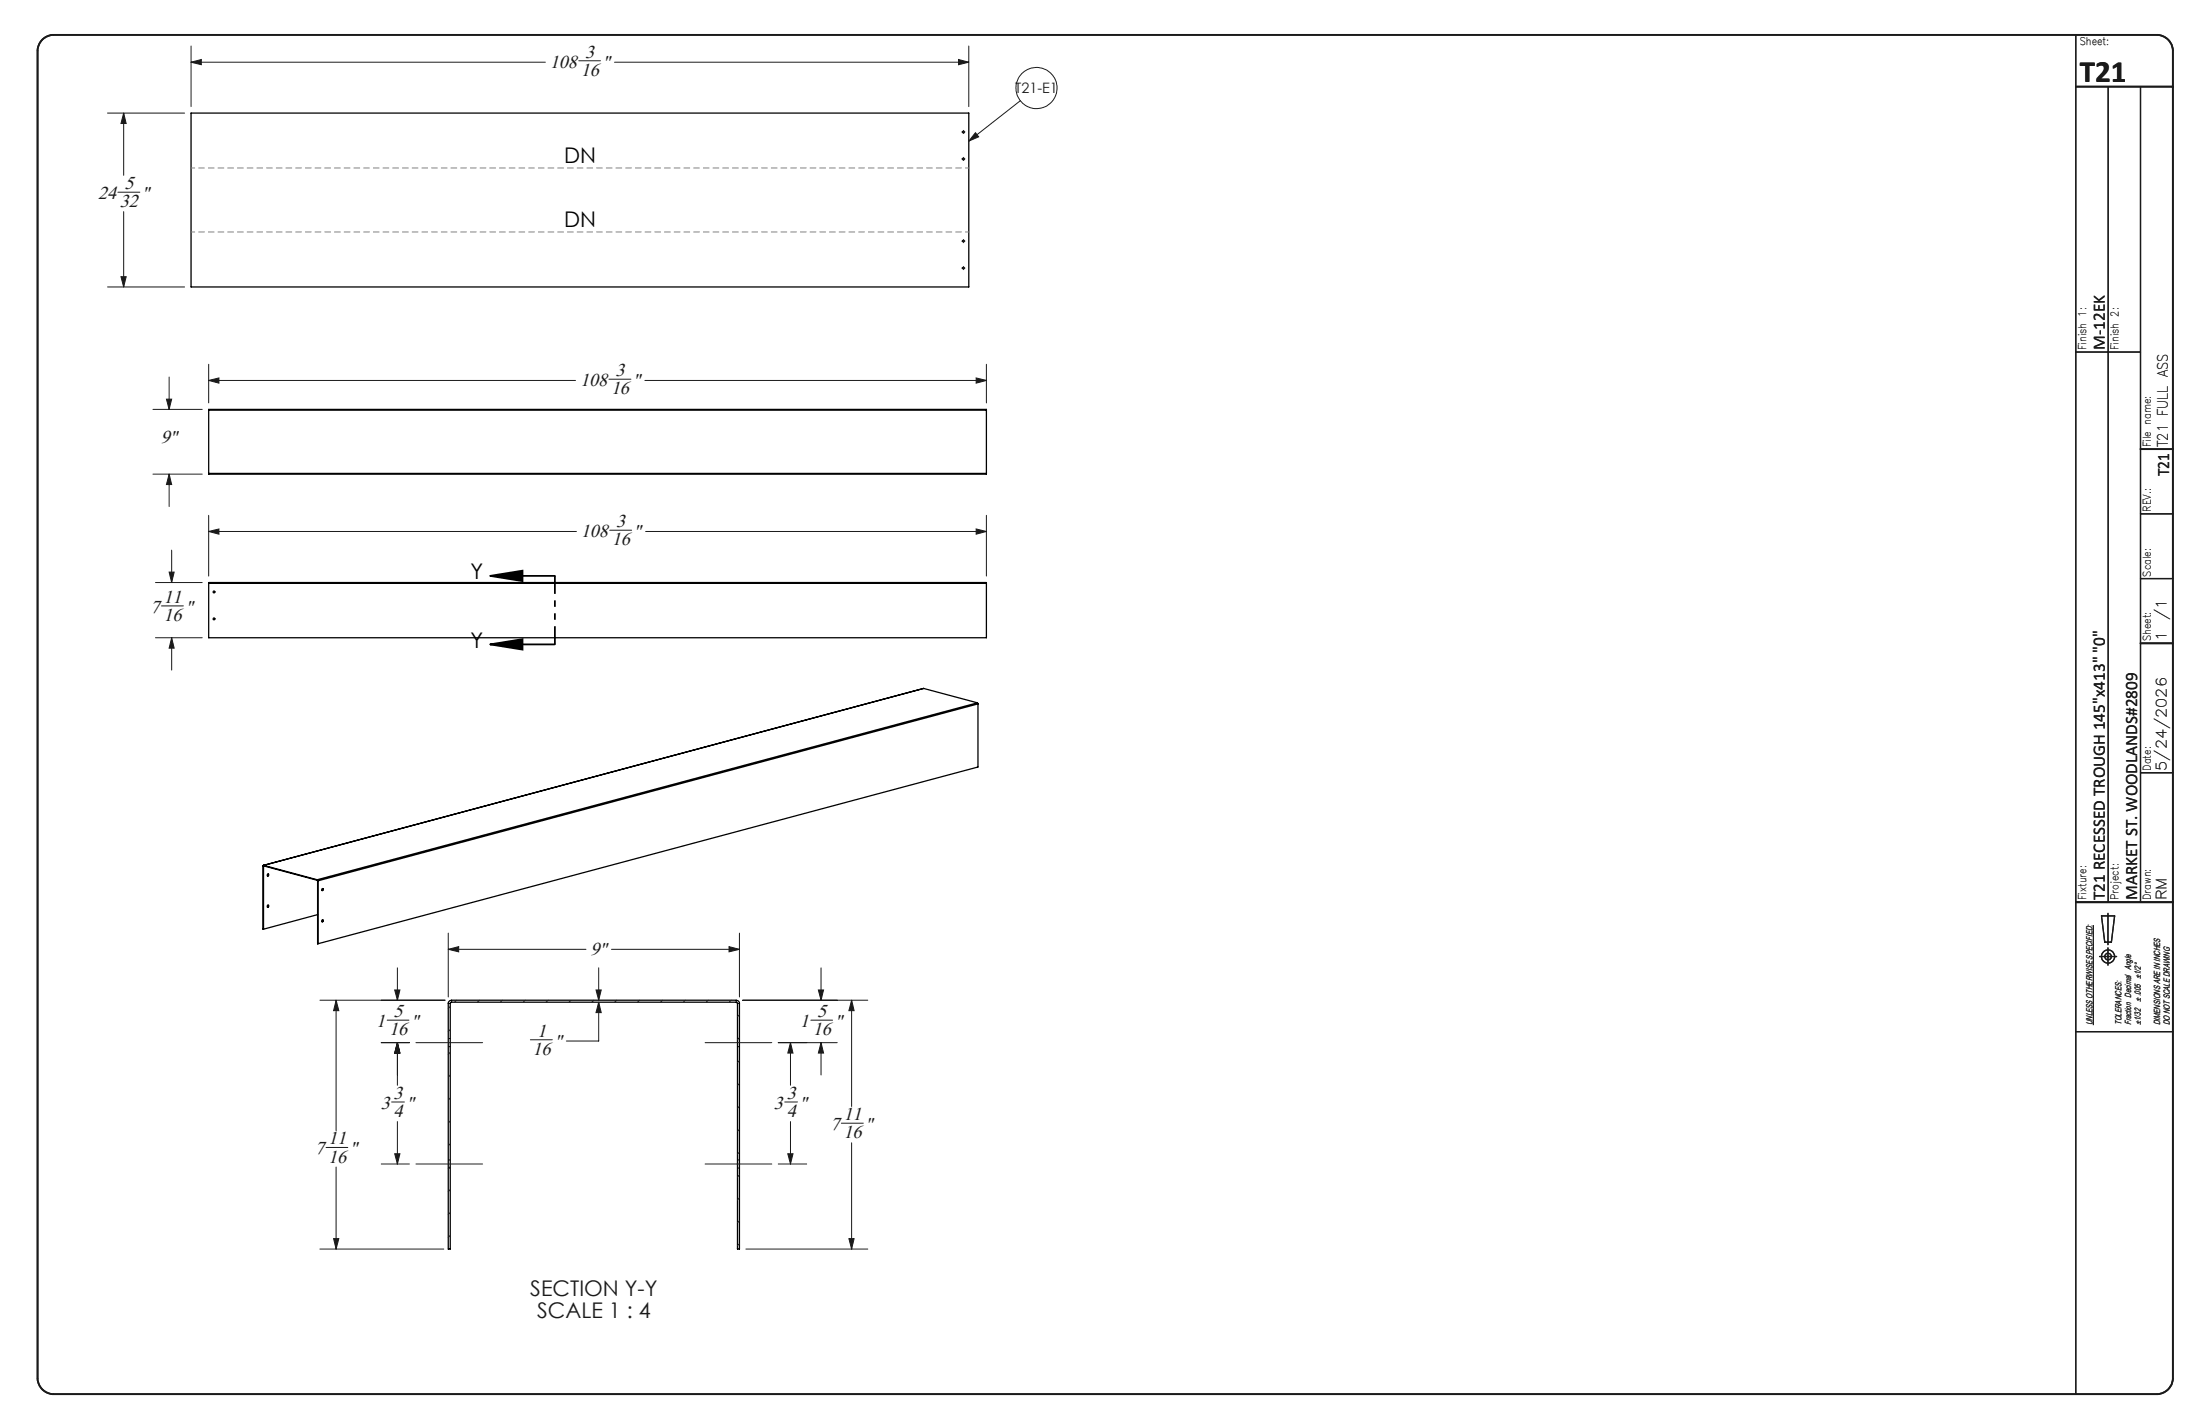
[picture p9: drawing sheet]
<svg xmlns="http://www.w3.org/2000/svg" width="432mm" height="279mm" viewBox="0 0 432 279" stroke-linecap="round" stroke-linejoin="round" font-family="sans-serif">
<g fill="none" stroke="#191924" stroke-width=".2">
<path d="M37.5 12.2l2-.5v1zM37.5 9v11.9M37.5 12.2h69.5M113.6 11.9h4.3M120.6 12.2h69.5M188.1 11.7l2 .5-2 .5zM190.1 9v11.9M200.3 19.8l-10.2 7.9M21.1 22.2h15.1M23.1 37.7h4.3M24.3 22.2l.5 2h-1.1zM24.3 22.2v12.2"/>
<path d="M188.8 25.9h.1M188.8 31.2h.1M188.9 25.9h.3M188.9 31.2h.3M189.1 25.6h.1M189.1 25.8v.2M189.1 26.2h.1M189.1 30.9h.1M189.1 31v.3M189.1 31.5h.1M189.4 25.9h.1M189.4 31.2h.1"/>
<path d="M191.5 26l.6 .8-2 .9zM21.1 56.3h15.1M23.7 54.3h1.1l-.5 2zM24.3 41.5v14.8M188.8 52.6h.1M188.8 47.3h.1M188.9 52.6h.3M188.9 47.3h.3M189.1 47h.1M189.1 47.2v.2M189.1 47.6h.1M189.1 52.3h.1"/>
<path d="M189.1 52.5v.2M189.1 52.9h.1M189.4 52.6h.1M189.4 47.3h.1M32.7 78.3h1l-.5 2zM33.2 74v6.3M41 74.6l2-.4v1zM41 71.5v7.6M41 74.6h72M119.5 74.4h4.3M126.6 74.6h67M191.6 74.2l2 .4-2 .6z"/>
<path d="M193.6 71.5v7.6M30 93h9.7M30 80.3h9.7M33.2 93l.5 2.1h-1zM33.2 93v6.4M30.5 114.3h9.2M31.7 118.9h4.3M33.2 112.3h1l-.5 2zM33.7 107.9v6.4M41 104.3l2-.5v1zM41 101.1v11.9M41 104.3h72.1"/>
<path d="M119.7 104h4.3M126.7 104.3h66.9M191.6 103.8l2 .5-2 .5zM193.6 101.1v11.9M30.5 125.1h9.2M33.7 125.1l.5 2.1h-1zM33.7 125.1v6.4M62.8 196.3h24.5M66 196.3l.5 2h-1zM66 196.3v25.6M77.5 194.2h1l-.5 2.1zM78 189.9v6.4"/>
<path d="M88 186.3l2-.6v1.1zM88 183.1v12.5M88 186.3h27M88.4 197.5l-.4 .4M89.6 196.3l-.4 .3M94.1 196.3l-.4 .3M98.6 196.3l-.4 .3M103.1 196.3l-.4 .3M107.6 196.3l-.4 .3M112.1 196.3l-.4 .3M116.6 196.3l-.4 .3M117 194.2h1l-.5 2.1z"/>
<path d="M117.5 196.6l.5 2.1h-1zM117.5 196.6v7.7h-6.3M117.5 189.9v6.4M120 186.3h25.1M121 196.3l-.4 .3M125.6 196.3l-.5 .3M130 196.3l-.4 .3M134.5 196.3l-.4 .3M139 196.3l-.4 .3M143.1 185.7l2 .6-2 .5zM143.5 196.3l-.4 .3M145.1 199.1l-.4 .4"/>
<path d="M145.1 183.1v12.5M145.8 196.3h24.5M160.6 194.2h1l-.5 2.1zM161.1 189.9v6.4M167.1 196.3l.5 2h-1zM167.1 196.3v20.8M410.9 181.5v19.6M74.8 204.6h5.6M76 200.2h4.3M76.9 216.2h2.5M78 204.6l.5 2h-1zM78 204.6v8.3"/>
<path d="M81.6 204.6h13.1M88.4 202l-.4 .4M88.4 206.5l-.4 .4M88.4 211l-.4 .3M88.4 215.4l-.4 .5M88.4 220l-.4 .3M104.1 204h4.3M138.4 204.6h13.1M145.1 203.6l-.4 .4M145.1 208.1l-.4 .4M145.1 212.6l-.4 .4M145.1 217.1l-.4 .4"/>
<path d="M152.8 204.6h11.5M154 216.2h2.5M155.2 204.6l.4 2h-1zM155.2 204.6v8.3M159.1 200.2h4.3M161.1 204.6l.5 2h-1zM161.1 204.6v6.3M64 225.1h4.3M66 229v16.1M74.8 228.4h5.6M77.5 226.4h1l-.5 2zM78 220.1v8.3"/>
<path d="M81.6 228.4h13.1M88.4 224.4l-.4 .4M88.4 228.9l-.4 .4M88.4 233.4l-.4 .4M88.4 237.9l-.4 .4M138.4 228.4h13.1M145.1 221.6l-.4 .4M145.1 226.1l-.4 .3M145.1 230.5l-.4 .4M145.1 235l-.4 .4M145.1 239.5l-.4 .4M152.8 228.4h5.5"/>
<path d="M154.6 226.4h1l-.4 2zM155.2 220.1v8.3M165.1 220.4h4.3M167.1 224.2v20.9M62.8 245.1h24.3M65.5 243h1l-.5 2.1zM88.4 242.4l-.4 .4M145.1 244l-.4 .4M146.4 245.1h23.9M166.6 243h1l-.5 2.1z"/>
<circle cx="203.4" cy="17.3" r="4"/>
</g>
<g fill="none" stroke="#191924" stroke-width=".25">
<path d="M407.4 6.8v266.7M413.8 17v160M420.1 17v160M407.4 69.1h12.7M420.1 113.5h6.4M420.1 100.8h6.4M420.1 151.6h6.4M407.4 177h19.1M412.5 179.7h2.5l-.6 5.2h-1.3zM413.7 179.2v6.1M412.1 187.7h3.3M413.7 186v3.4"/>
<path d="M407.4 202.4h19.1"/>
<circle cx="413.7" cy="187.7" r=".66"/>
<circle cx="413.8" cy="187.7" r="1.29"/>
</g>
<path d="M8.2 7.9a3.3 3.3 0 0 1 2.3-1.1h412.8a3.2 3.2 0 0 1 3.2 3.2v260.4a3.2 3.2 0 0 1-3.2 3.1h-412.8a3.2 3.2 0 0 1-3.1-3.1v-260.4a3.2 3.2 0 0 1 .8-2.1zM407.4 17h19.1M420.1 88.1h6.4M420.1 126.2h6.4M407.4 177h19.1" fill="none" stroke="#191924" stroke-width=".35"/>
<g fill="none" stroke="#000" stroke-width=".25">
<path d="M37.5 22.2h152.6v34.1h-152.6zM41 92.9v.1h152.6v-.1M41 80.5v-.2h152.6v.2M41 92.9h152.6M41 80.5h152.6M41 80.5v12.4M193.6 80.5v12.4M41 114.4v-.1h152.6v.1M41 114.4v10.7h152.6v-10.7M41 114.4h152.6M181.3 135.1h.1M181.3 135.1l-129.6 34.7"/>
<path d="M181.3 135.1l10.5 2.8M191.8 137.9l.1 .2M191.8 137.9l-129.5 34.7M191.9 138.1l-129.5 34.7M191.9 138.1v12.4l-129.5 34.7M51.6 169.9h.1M51.6 169.9v12.4h.1M51.7 169.9v12.4M51.8 169.9h-.1M51.8 169.8l-.2 .1M51.8 169.8l10.5 2.8M51.8 169.9l10.5 2.8"/>
<path d="M51.8 169.8v.1M52.6 171.5l.1 .2-.2 .2M52.6 177.6l.1 .2-.2 .2M62.3 172.7v.1M62.3 172.6l.1 .2M62.3 172.6v.1M62.3 172.8h.1M62.3 172.8l.1 12.4M62.3 179.5l-10.6 2.8M62.4 172.8v12.4M63.3 174.3l.1 .3-.2 .1M63.3 180.4l.1 .3-.2 .2"/>
<path d="M88.2 196.5l.4-.2h55.9a.66 .66 0 0 1 .6 .6v48.2h-.4v-48.3l-.2-.2-56.1 .1v48.4h-.4v-48.3z"/>
<circle cx="189.1" cy="25.9" r=".19"/>
<circle cx="189.1" cy="31.2" r=".19"/>
<circle cx="189.1" cy="52.6" r=".18"/>
<circle cx="189.1" cy="47.3" r=".18"/>
<circle cx="42" cy="116.2" r=".19"/>
<circle cx="42" cy="121.4" r=".19"/>
<circle cx="52.6" cy="171.7" r=".18"/>
<circle cx="52.6" cy="177.8" r=".19"/>
<circle cx="63.3" cy="174.6" r=".19"/>
<circle cx="63.3" cy="180.7" r=".19"/>
</g>
<path d="M88 196.9h.4M88.7 196.6v-.4M144.5 196.2v.4M144.8 196.9h.4M88 205.4h.4M88.4 203.8h-.4M144.8 205.4h.4M145.2 203.8h-.4M88 229.2h.4M88.4 227.6h-.4M144.8 229.2h.4M145.2 227.6h-.4" fill="none" stroke="#000" stroke-width=".2" stroke-dasharray="1.3 .6" stroke-linecap="butt"/>
<path d="M96.2 113l6.4-1v2zM96.2 113h12.7M96.2 126.4l6.4-1v2.1zM96.2 126.4h12.7" fill="none" stroke="#000" stroke-width=".35"/>
<path d="M108.9 113v13.4" fill="none" stroke="#000" stroke-width=".35" stroke-dasharray="6.3 1.3 1.3 1.3 1.3 1.3" stroke-dashoffset="2.8" stroke-linecap="butt"/>
<path d="M37.5 33h152.7M190.2 45.5h-152.7" fill="none" stroke="#808080" stroke-width=".2" stroke-dasharray="1.3 .6" stroke-dashoffset=".5" stroke-linecap="butt"/>
<path d="M96.2 113l6.4-1v2zM96.2 126.4l6.4-1v2.1z" fill="#000"/>
<g fill="#191924">
<path d="M191.5 26l.6 .8-2 .9z"/>
<path d="M23.7 54.3h1.1l-.5 2zM24.3 22.2l.5 2h-1.1zM188.1 11.7l2 .5-2 .5zM37.5 12.2l2-.5v1zM41 104.3l2-.5v1zM191.6 103.8l2 .5-2 .5zM33.7 125.1l.5 2.1h-1zM33.2 112.3h1l-.5 2zM117.5 196.6l.5 2.1h-1zM117 194.2h1l-.5 2.1zM143.1 185.7l2 .6-2 .5zM88 186.3l2-.6v1.1zM66 196.3l.5 2h-1zM65.5 243h1l-.5 2.1zM167.1 196.3l.5 2h-1zM166.6 243h1l-.5 2.1zM161.1 204.6l.5 2h-1zM160.6 194.2h1l-.5 2.1zM155.2 204.6l.4 2h-1zM154.6 226.4h1l-.4 2zM78 204.6l.5 2h-1zM77.5 194.2h1l-.5 2.1zM78 204.6l.5 2h-1zM77.5 226.4h1l-.5 2z"/>
<path d="M41 74.6l2-.4v1zM191.6 74.2l2 .4-2 .6zM33.2 93l.5 2.1h-1zM32.7 78.3h1l-.5 2z"/>
</g>
<text font-size="6.1" fill="#191924" x="408.2" y="16.1">T21</text>
<g font-size="4.2">
<text x="110.7" y="32">DN</text>
<text x="110.7" y="44.6">DN</text>
<text x="92.4" y="113.7">Y</text>
<text x="92.4" y="127.1">Y</text>
</g>
<g font-size="4.2" fill="#191924">
<text x="104.1" y="254.4">SECTION Y-Y</text>
<text x="105.4" y="258.5">SCALE 1 : 4</text>
</g>
<g font-size="3.7" fill="#191924">
<text x="114.9" y="11.3">3</text>
<text x="107.9" y="13.3">108</text>
<text x="114" y="14.9">16</text>
<text x="118.3" y="13.3">&quot;</text>
<text x="19.2" y="39.1">24</text>
<text x="23.5" y="40.7">32</text>
<text x="24.4" y="37.1">5</text>
<text x="27.8" y="39.1">&quot;</text>
<text x="113.9" y="75.8">108</text>
<text x="119.9" y="77.4">16</text>
<text x="120.8" y="73.8">3</text>
<text x="124.2" y="75.8">&quot;</text>
<text x="31.6" y="86.9">9&quot;</text>
<text x="114" y="105.4">108</text>
<text x="120.1" y="107">16</text>
<text x="121" y="103.4">3</text>
<text x="124.4" y="105.4">&quot;</text>
<text x="32.1" y="118.3">11</text>
<text x="29.6" y="120.2">7</text>
<text x="32.1" y="121.9">16</text>
<text x="36.4" y="120.2">&quot;</text>
<text x="115.9" y="187.4">9&quot;</text>
<text x="73.9" y="201.5">1</text>
<text x="76.4" y="203.1">16</text>
<text x="77.3" y="199.5">5</text>
<text x="80.7" y="201.5">&quot;</text>
<text x="105.4" y="203.4">1</text>
<text x="157" y="201.5">1</text>
<text x="159.5" y="203.1">16</text>
<text x="160.4" y="199.5">5</text>
<text x="163.8" y="201.5">&quot;</text>
<text x="104.5" y="207">16</text>
<text x="108.8" y="205.4">&quot;</text>
<text x="77.3" y="215.6">3</text>
<text x="154.4" y="215.6">3</text>
<text x="74.7" y="217.6">3</text>
<text x="77.3" y="219.2">4</text>
<text x="79.8" y="217.6">&quot;</text>
<text x="151.9" y="217.6">3</text>
<text x="154.4" y="219.2">4</text>
<text x="156.9" y="217.6">&quot;</text>
<text x="163" y="221.8">7</text>
<text x="165.5" y="219.8">11</text>
<text x="169.8" y="221.8">&quot;</text>
<text x="61.9" y="226.5">7</text>
<text x="64.4" y="224.5">11</text>
<text x="68.7" y="226.5">&quot;</text>
<text x="165.5" y="223.4">16</text>
<text x="64.4" y="228.1">16</text>
</g>
<g font-size="3.4" fill="#191924">
<text x="413.1" y="68.7" transform="rotate(-90 413.1 68.7)">M-12EK</text>
<text x="425.7" y="93.4" transform="rotate(-90 425.7 93.4)">T21</text>
<text x="413.1" y="176.6" transform="rotate(-90 413.1 176.6)">T21 RECESSED TROUGH 145&quot;x413&quot; &quot;0&quot;</text>
<text x="419.4" y="176.6" transform="rotate(-90 419.4 176.6)">MARKET ST. WOODLANDS#2809</text>
</g>
<g font-size="2.8" fill="#191924">
<text x="199.3" y="18.3">T21-E1</text>
<text x="425.5" y="87.7" transform="rotate(-90 425.5 87.7)">T21 FULL ASS</text>
<text x="425.2" y="125.8" transform="rotate(-90 425.2 125.8)">1</text>
<text x="425.2" y="121.7" transform="rotate(-90 425.2 121.7)">/1</text>
<text x="425.2" y="151.2" transform="rotate(-90 425.2 151.2)">5/24/2026</text>
<text x="425.2" y="176.6" transform="rotate(-90 425.2 176.6)">RM</text>
</g>
<g font-size="2.1" fill="#191924">
<text x="408.2" y="8.9">Sheet:</text>
<text x="409.5" y="68.7" transform="rotate(-90 409.5 68.7)">Finish 1:</text>
<text x="415.8" y="68.7" transform="rotate(-90 415.8 68.7)">Finish 2:</text>
<text x="422.2" y="87.7" transform="rotate(-90 422.2 87.7)">File name:</text>
<text x="422.2" y="100.4" transform="rotate(-90 422.2 100.4)">REV.:</text>
<text x="422.2" y="113.1" transform="rotate(-90 422.2 113.1)">Scale:</text>
<text x="422.2" y="125.8" transform="rotate(-90 422.2 125.8)">Sheet:</text>
<text x="422.2" y="151.2" transform="rotate(-90 422.2 151.2)">Date:</text>
<text x="409.5" y="176.6" transform="rotate(-90 409.5 176.6)">Fixture:</text>
<text x="415.8" y="176.6" transform="rotate(-90 415.8 176.6)">Project:</text>
<text x="422.2" y="176.6" transform="rotate(-90 422.2 176.6)">Drawn:</text>
</g>
<g font-size="1.7" fill="#191924">
<text x="420.2" y="196.6" transform="rotate(-90 420.2 196.6)">± .005 ±1/2°</text>
<text x="410.7" y="201.1" transform="rotate(-90 410.7 201.1)">UNLESS OTHERWISE SPECIFIED:</text>
<text x="416.4" y="201.1" transform="rotate(-90 416.4 201.1)">TOLERANCES:</text>
<text x="418.3" y="201.1" transform="rotate(-90 418.3 201.1)">Fraction Decimal Angle</text>
<text x="420.2" y="201.1" transform="rotate(-90 420.2 201.1)">±1/32</text>
<text x="424" y="201.1" transform="rotate(-90 424 201.1)">DIMENSIONS ARE IN INCHES</text>
<text x="425.9" y="201.1" transform="rotate(-90 425.9 201.1)">DO NOT SCALE DRAWING</text>
</g>
</svg>
